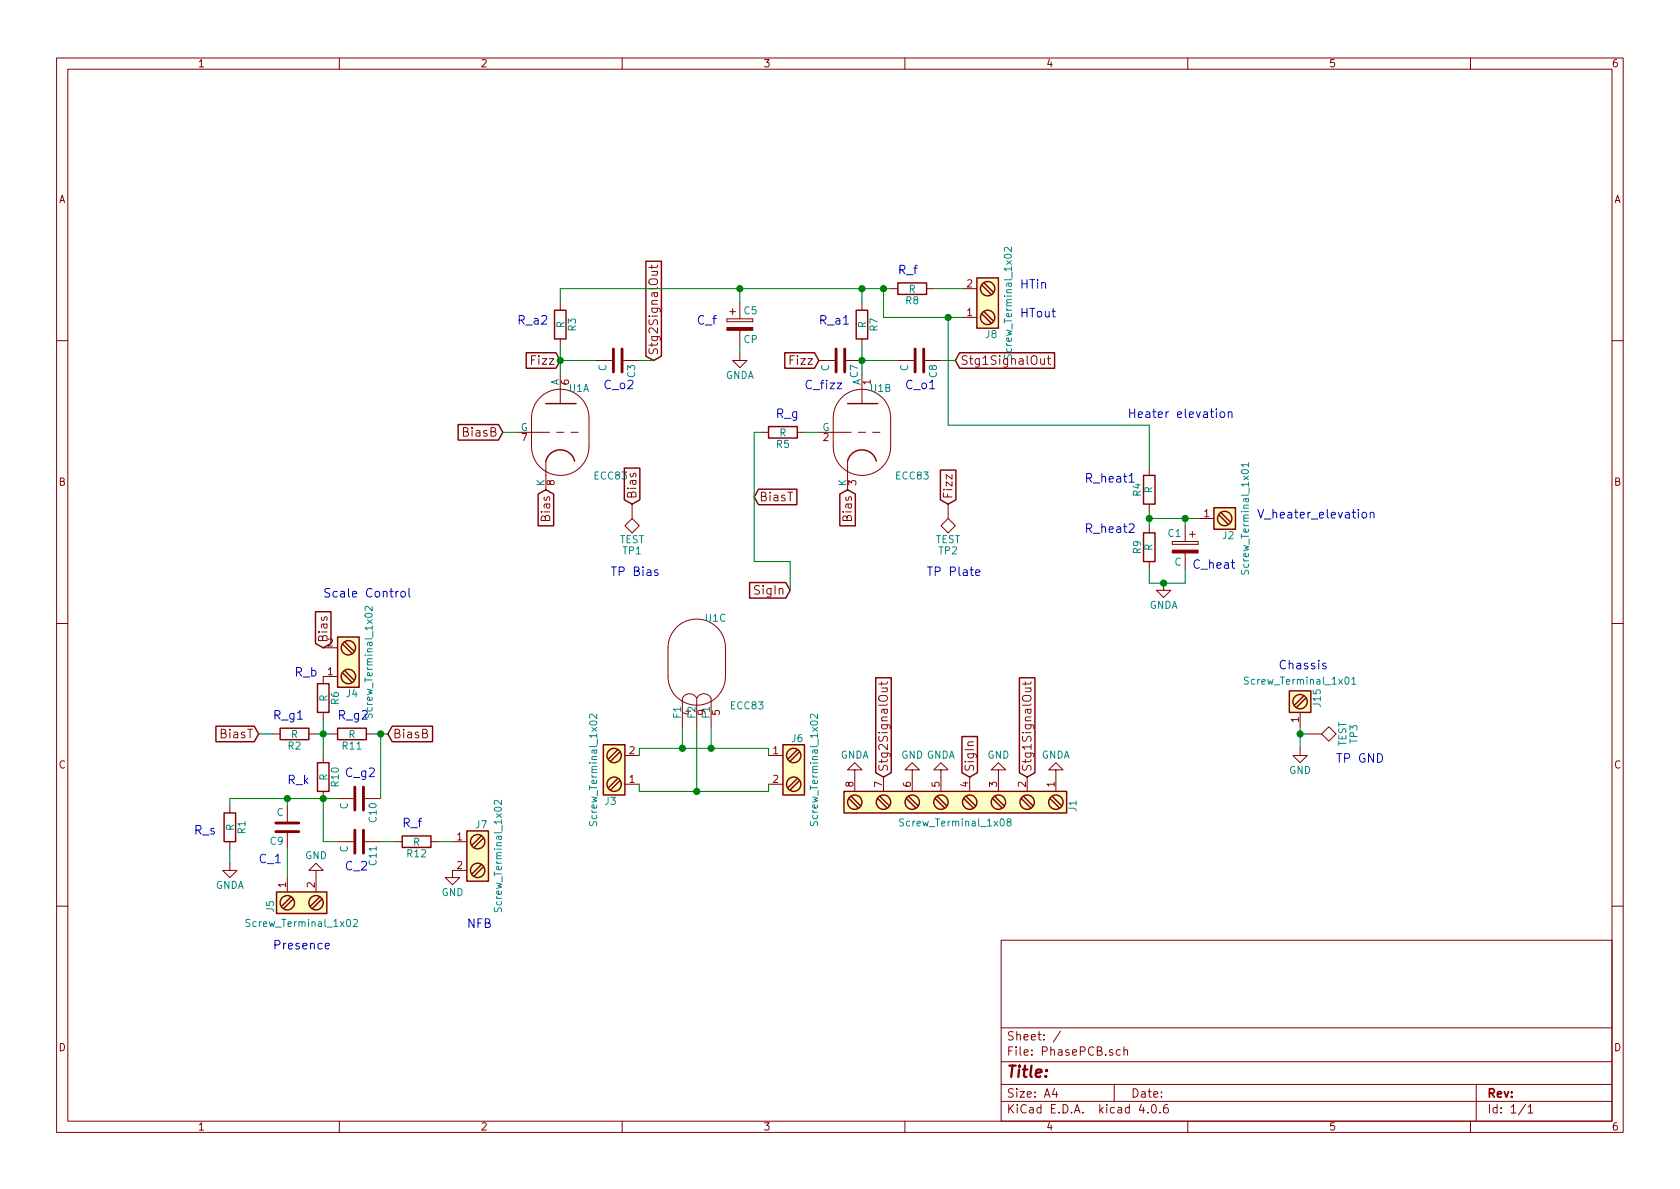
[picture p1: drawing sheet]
EESchema Schematic File Version 4
EELAYER 30 0
EELAYER END
$Descr A4 11693 8268
encoding utf-8
Sheet 1 1
Title ""
Date ""
Rev ""
Comp ""
Comment1 ""
Comment2 ""
Comment3 ""
Comment4 ""
$EndDescr
$Comp
L TristanValvesSch:ECC83 U1
U 1 1
P 3900 3000
F 0 "U1" H 4030 3310 50  0000 C CNN
F 1 "ECC83" H 4250 2700 50  0000 C CNN
F 2 "TristanValves:VALVE-ECC-83-1-TC2" H 4170 2600 50  0001 C CNN
F 3 "" H 3900 3000 50  0001 C CNN
F 4 "" H 0   0   50  0001 C CNN "MFR"
F 5 "" H 0   0   50  0001 C CNN "MPN"
F 6 "" H 0   0   50  0001 C CNN "SPR"
F 7 "" H 0   0   50  0001 C CNN "SPN"
F 8 "" H 0   0   50  0001 C CNN "SPURL"
	1    3900 3000
	1    0    0    -1  
$EndComp
$Comp
L Device:R R3
U 1 1
P 3900 2250
F 0 "R3" V 3980 2250 50  0000 C CNN
F 1 "R" V 3900 2250 50  0000 C CNN
F 2 "Resistors_THT:R_Axial_DIN0414_L11.9mm_D4.5mm_P15.24mm_Horizontal" V 3830 2250 50  0001 C CNN
F 3 "" H 3900 2250 50  0001 C CNN
F 4 "" H 0   0   50  0001 C CNN "MFR"
F 5 "" H 0   0   50  0001 C CNN "MPN"
F 6 "" H 0   0   50  0001 C CNN "SPR"
F 7 "" H 0   0   50  0001 C CNN "SPN"
F 8 "" H 0   0   50  0001 C CNN "SPURL"
	1    3900 2250
	1    0    0    -1  
$EndComp
$Comp
L Device:R R7
U 1 1
P 6000 2250
F 0 "R7" V 6080 2250 50  0000 C CNN
F 1 "R" V 6000 2250 50  0000 C CNN
F 2 "Resistors_THT:R_Axial_DIN0414_L11.9mm_D4.5mm_P15.24mm_Horizontal" V 5930 2250 50  0001 C CNN
F 3 "" H 6000 2250 50  0001 C CNN
F 4 "" H 0   0   50  0001 C CNN "MFR"
F 5 "" H 0   0   50  0001 C CNN "MPN"
F 6 "" H 0   0   50  0001 C CNN "SPR"
F 7 "" H 0   0   50  0001 C CNN "SPN"
F 8 "" H 0   0   50  0001 C CNN "SPURL"
	1    6000 2250
	1    0    0    -1  
$EndComp
$Comp
L Device:R R2
U 1 1
P 2050 5100
F 0 "R2" V 2130 5100 50  0000 C CNN
F 1 "R" V 2050 5100 50  0000 C CNN
F 2 "TristanValves:R_Axial_DIN0207_L6.3mm_D2.5mm_P10.16mm_Horizontal" V 1980 5100 50  0001 C CNN
F 3 "" H 2050 5100 50  0001 C CNN
F 4 "" H 0   0   50  0001 C CNN "MFR"
F 5 "" H 0   0   50  0001 C CNN "MPN"
F 6 "" H 0   0   50  0001 C CNN "SPR"
F 7 "" H 0   0   50  0001 C CNN "SPN"
F 8 "" H 0   0   50  0001 C CNN "SPURL"
	1    2050 5100
	0    1    1    0   
$EndComp
$Comp
L Device:R R6
U 1 1
P 2250 4850
F 0 "R6" V 2330 4850 50  0000 C CNN
F 1 "R" V 2250 4850 50  0000 C CNN
F 2 "TristanValves:R_Axial_DIN0207_L6.3mm_D2.5mm_P10.16mm_Horizontal" V 2180 4850 50  0001 C CNN
F 3 "" H 2250 4850 50  0001 C CNN
F 4 "" H 0   0   50  0001 C CNN "MFR"
F 5 "" H 0   0   50  0001 C CNN "MPN"
F 6 "" H 0   0   50  0001 C CNN "SPR"
F 7 "" H 0   0   50  0001 C CNN "SPN"
F 8 "" H 0   0   50  0001 C CNN "SPURL"
	1    2250 4850
	1    0    0    -1  
$EndComp
$Comp
L Device:R R5
U 1 1
P 5450 3000
F 0 "R5" V 5530 3000 50  0000 C CNN
F 1 "R" V 5450 3000 50  0000 C CNN
F 2 "Resistors_THT:R_Axial_DIN0414_L11.9mm_D4.5mm_P15.24mm_Horizontal" V 5380 3000 50  0001 C CNN
F 3 "" H 5450 3000 50  0001 C CNN
F 4 "" H 0   0   50  0001 C CNN "MFR"
F 5 "" H 0   0   50  0001 C CNN "MPN"
F 6 "" H 0   0   50  0001 C CNN "SPR"
F 7 "" H 0   0   50  0001 C CNN "SPN"
F 8 "" H 0   0   50  0001 C CNN "SPURL"
	1    5450 3000
	0    1    1    0   
$EndComp
$Comp
L Device:C C3
U 1 1
P 4300 2500
F 0 "C3" H 4325 2600 50  0000 L CNN
F 1 "C" H 4325 2400 50  0000 L CNN
F 2 "TristanValves:C_Axial_L17.0mm_D6.5mm_P20.00mm_Horizontal" H 4338 2350 50  0001 C CNN
F 3 "" H 4300 2500 50  0001 C CNN
F 4 "" H 0   0   50  0001 C CNN "MFR"
F 5 "" H 0   0   50  0001 C CNN "MPN"
F 6 "" H 0   0   50  0001 C CNN "SPR"
F 7 "" H 0   0   50  0001 C CNN "SPN"
F 8 "" H 0   0   50  0001 C CNN "SPURL"
	1    4300 2500
	0    1    1    0   
$EndComp
$Comp
L Device:C C8
U 1 1
P 6400 2500
F 0 "C8" H 6425 2600 50  0000 L CNN
F 1 "C" H 6425 2400 50  0000 L CNN
F 2 "TristanValves:C_Axial_L17.0mm_D6.5mm_P20.00mm_Horizontal" H 6438 2350 50  0001 C CNN
F 3 "" H 6400 2500 50  0001 C CNN
F 4 "" H 0   0   50  0001 C CNN "MFR"
F 5 "" H 0   0   50  0001 C CNN "MPN"
F 6 "" H 0   0   50  0001 C CNN "SPR"
F 7 "" H 0   0   50  0001 C CNN "SPN"
F 8 "" H 0   0   50  0001 C CNN "SPURL"
	1    6400 2500
	0    1    1    0   
$EndComp
$Comp
L Device:C C7
U 1 1
P 5850 2500
F 0 "C7" H 5875 2600 50  0000 L CNN
F 1 "C" H 5875 2400 50  0000 L CNN
F 2 "Capacitors_THT:C_Disc_D7.5mm_W5.0mm_P10.00mm" H 5888 2350 50  0001 C CNN
F 3 "" H 5850 2500 50  0001 C CNN
F 4 "" H 0   0   50  0001 C CNN "MFR"
F 5 "" H 0   0   50  0001 C CNN "MPN"
F 6 "" H 0   0   50  0001 C CNN "SPR"
F 7 "" H 0   0   50  0001 C CNN "SPN"
F 8 "" H 0   0   50  0001 C CNN "SPURL"
	1    5850 2500
	0    1    1    0   
$EndComp
$Comp
L power:GNDA #PWR01
U 1 1
P 1600 6000
F 0 "#PWR01" H 1600 5750 50  0001 C CNN
F 1 "GNDA" H 1600 5850 50  0000 C CNN
F 2 "" H 1600 6000 50  0000 C CNN
F 3 "" H 1600 6000 50  0000 C CNN
	1    1600 6000
	1    0    0    -1  
$EndComp
$Comp
L Device:CP C5
U 1 1
P 5150 2250
F 0 "C5" H 5175 2350 50  0000 L CNN
F 1 "CP" H 5175 2150 50  0000 L CNN
F 2 "TristanValves:CP_Radial_D18.0mm_P7.50mm" H 5188 2100 50  0001 C CNN
F 3 "" H 5150 2250 50  0001 C CNN
F 4 "Nichicon" H 0   0   50  0001 C CNN "MFR"
F 5 "UCA2W220MHD6" H 0   0   50  0001 C CNN "MPN"
F 6 "" H 0   0   50  0001 C CNN "SPR"
F 7 "647-UCA2W220MHD6" H 0   0   50  0001 C CNN "SPN"
F 8 "" H 0   0   50  0001 C CNN "SPURL"
	1    5150 2250
	1    0    0    -1  
$EndComp
$Comp
L power:GNDA #PWR02
U 1 1
P 5150 2450
F 0 "#PWR02" H 5150 2200 50  0001 C CNN
F 1 "GNDA" H 5150 2300 50  0000 C CNN
F 2 "" H 5150 2450 50  0000 C CNN
F 3 "" H 5150 2450 50  0000 C CNN
	1    5150 2450
	1    0    0    -1  
$EndComp
$Comp
L Device:R R8
U 1 1
P 6350 2000
F 0 "R8" V 6430 2000 50  0000 C CNN
F 1 "R" V 6350 2000 50  0000 C CNN
F 2 "Resistors_THT:R_Axial_DIN0414_L11.9mm_D4.5mm_P15.24mm_Horizontal" V 6280 2000 50  0001 C CNN
F 3 "" H 6350 2000 50  0001 C CNN
F 4 "" H 0   0   50  0001 C CNN "MFR"
F 5 "" H 0   0   50  0001 C CNN "MPN"
F 6 "" H 0   0   50  0001 C CNN "SPR"
F 7 "" H 0   0   50  0001 C CNN "SPN"
F 8 "" H 0   0   50  0001 C CNN "SPURL"
	1    6350 2000
	0    1    1    0   
$EndComp
$Comp
L power:GND #PWR03
U 1 1
P 3150 6050
F 0 "#PWR03" H 3150 5800 50  0001 C CNN
F 1 "GND" H 3150 5900 50  0000 C CNN
F 2 "" H 3150 6050 50  0000 C CNN
F 3 "" H 3150 6050 50  0000 C CNN
	1    3150 6050
	1    0    0    -1  
$EndComp
$Comp
L TristanValvesSch:ECC83 U1
U 3 1
P 4850 4600
F 0 "U1" H 4980 4910 50  0000 C CNN
F 1 "ECC83" H 5200 4300 50  0000 C CNN
F 2 "TristanValves:VALVE-ECC-83-1-TC2" H 5120 4200 50  0001 C CNN
F 3 "" H 4850 4600 60  0001 C CNN
F 4 "" H 0   0   50  0001 C CNN "MFR"
F 5 "" H 0   0   50  0001 C CNN "MPN"
F 6 "" H 0   0   50  0001 C CNN "SPR"
F 7 "" H 0   0   50  0001 C CNN "SPN"
F 8 "" H 0   0   50  0001 C CNN "SPURL"
	3    4850 4600
	1    0    0    -1  
$EndComp
$Comp
L power:GNDA #PWR04
U 1 1
P 7350 5400
F 0 "#PWR04" H 7350 5150 50  0001 C CNN
F 1 "GNDA" H 7350 5250 50  0000 C CNN
F 2 "" H 7350 5400 50  0000 C CNN
F 3 "" H 7350 5400 50  0000 C CNN
	1    7350 5400
	-1   0    0    1   
$EndComp
$Comp
L power:GNDA #PWR05
U 1 1
P 6550 5400
F 0 "#PWR05" H 6550 5150 50  0001 C CNN
F 1 "GNDA" H 6550 5250 50  0000 C CNN
F 2 "" H 6550 5400 50  0000 C CNN
F 3 "" H 6550 5400 50  0000 C CNN
	1    6550 5400
	-1   0    0    1   
$EndComp
$Comp
L power:GND #PWR06
U 1 1
P 6350 5400
F 0 "#PWR06" H 6350 5150 50  0001 C CNN
F 1 "GND" H 6350 5250 50  0000 C CNN
F 2 "" H 6350 5400 50  0000 C CNN
F 3 "" H 6350 5400 50  0000 C CNN
	1    6350 5400
	-1   0    0    1   
$EndComp
$Comp
L power:GND #PWR07
U 1 1
P 6950 5400
F 0 "#PWR07" H 6950 5150 50  0001 C CNN
F 1 "GND" H 6950 5250 50  0000 C CNN
F 2 "" H 6950 5400 50  0000 C CNN
F 3 "" H 6950 5400 50  0000 C CNN
	1    6950 5400
	-1   0    0    1   
$EndComp
$Comp
L PhasePCB-rescue:Screw_Terminal_1x01 J15
U 1 1
P 9050 4850
F 0 "J15" H 9050 5000 50  0000 C TNN
F 1 "Screw_Terminal_1x01" V 8900 4850 50  0000 C TNN
F 2 "TristanValves:MountingHole_3.2mm_M3_Pad" H 9050 4725 50  0001 C CNN
F 3 "" H 9050 4750 50  0001 C CNN
F 4 "" H 0   0   50  0001 C CNN "MFR"
F 5 "" H 0   0   50  0001 C CNN "MPN"
F 6 "" H 0   0   50  0001 C CNN "SPR"
F 7 "" H 0   0   50  0001 C CNN "SPN"
F 8 "" H 0   0   50  0001 C CNN "SPURL"
	1    9050 4850
	0    1    1    0   
$EndComp
$Comp
L power:GND #PWR08
U 1 1
P 9050 5200
F 0 "#PWR08" H 9050 4950 50  0001 C CNN
F 1 "GND" H 9050 5050 50  0000 C CNN
F 2 "" H 9050 5200 50  0000 C CNN
F 3 "" H 9050 5200 50  0000 C CNN
	1    9050 5200
	1    0    0    -1  
$EndComp
$Comp
L PhasePCB-rescue:Screw_Terminal_1x02 J6
U 1 1
P 5550 5350
F 0 "J6" H 5550 5600 50  0000 C TNN
F 1 "Screw_Terminal_1x02" V 5400 5350 50  0000 C TNN
F 2 "TristanValves:PhoenixContact_MCV-G_02x5.08mm_Vertical" H 5550 5125 50  0001 C CNN
F 3 "" H 5525 5350 50  0001 C CNN
F 4 "" H 0   0   50  0001 C CNN "MFR"
F 5 "" H 0   0   50  0001 C CNN "MPN"
F 6 "" H 0   0   50  0001 C CNN "SPR"
F 7 "651-1729128" H 0   0   50  0001 C CNN "SPN"
F 8 "" H 0   0   50  0001 C CNN "SPURL"
	1    5550 5350
	-1   0    0    -1  
$EndComp
$Comp
L PhasePCB-rescue:Screw_Terminal_1x02 J3
U 1 1
P 4250 5350
F 0 "J3" H 4250 5600 50  0000 C TNN
F 1 "Screw_Terminal_1x02" V 4100 5350 50  0000 C TNN
F 2 "TristanValves:PhoenixContact_MCV-G_02x5.08mm_Vertical" H 4250 5125 50  0001 C CNN
F 3 "" H 4225 5350 50  0001 C CNN
F 4 "" H 0   0   50  0001 C CNN "MFR"
F 5 "" H 0   0   50  0001 C CNN "MPN"
F 6 "" H 0   0   50  0001 C CNN "SPR"
F 7 "651-1729128" H 0   0   50  0001 C CNN "SPN"
F 8 "" H 0   0   50  0001 C CNN "SPURL"
	1    4250 5350
	1    0    0    1   
$EndComp
$Comp
L PhasePCB-rescue:Screw_Terminal_1x02 J8
U 1 1
P 6900 2100
F 0 "J8" H 6900 2350 50  0000 C TNN
F 1 "Screw_Terminal_1x02" V 6750 2100 50  0000 C TNN
F 2 "TristanValves:PhoenixContact_MCV-G_02x5.08mm_Vertical" H 6900 1875 50  0001 C CNN
F 3 "" H 6875 2100 50  0001 C CNN
F 4 "" H 0   0   50  0001 C CNN "MFR"
F 5 "" H 0   0   50  0001 C CNN "MPN"
F 6 "" H 0   0   50  0001 C CNN "SPR"
F 7 "651-1729128" H 0   0   50  0001 C CNN "SPN"
F 8 "" H 0   0   50  0001 C CNN "SPURL"
	1    6900 2100
	-1   0    0    1   
$EndComp
$Comp
L PhasePCB-rescue:TEST TP1
U 1 1
P 4400 3500
F 0 "TP1" H 4400 3800 50  0000 C BNN
F 1 "TEST" H 4400 3750 50  0000 C CNN
F 2 "TristanValves:Test_Point_Keystone_5005-5009_Compact" H 4400 3500 50  0001 C CNN
F 3 "" H 4400 3500 50  0001 C CNN
F 4 "" H 0   0   50  0001 C CNN "MFR"
F 5 "" H 0   0   50  0001 C CNN "MPN"
F 6 "" H 0   0   50  0001 C CNN "SPR"
F 7 "534-5006" H 0   0   50  0001 C CNN "SPN"
F 8 "" H 0   0   50  0001 C CNN "SPURL"
	1    4400 3500
	-1   0    0    1   
$EndComp
$Comp
L PhasePCB-rescue:TEST TP2
U 1 1
P 6600 3500
F 0 "TP2" H 6600 3800 50  0000 C BNN
F 1 "TEST" H 6600 3750 50  0000 C CNN
F 2 "TristanValves:Test_Point_Keystone_5005-5009_Compact" H 6600 3500 50  0001 C CNN
F 3 "" H 6600 3500 50  0001 C CNN
F 4 "" H 0   0   50  0001 C CNN "MFR"
F 5 "" H 0   0   50  0001 C CNN "MPN"
F 6 "" H 0   0   50  0001 C CNN "SPR"
F 7 "534-5006" H 0   0   50  0001 C CNN "SPN"
F 8 "" H 0   0   50  0001 C CNN "SPURL"
	1    6600 3500
	-1   0    0    1   
$EndComp
$Comp
L PhasePCB-rescue:TEST TP3
U 1 1
P 9100 5100
F 0 "TP3" H 9100 5400 50  0000 C BNN
F 1 "TEST" H 9100 5350 50  0000 C CNN
F 2 "TristanValves:Test_Point_Keystone_5005-5009_Compact" H 9100 5100 50  0001 C CNN
F 3 "" H 9100 5100 50  0001 C CNN
F 4 "" H 0   0   50  0001 C CNN "MFR"
F 5 "" H 0   0   50  0001 C CNN "MPN"
F 6 "" H 0   0   50  0001 C CNN "SPR"
F 7 "534-5006" H 0   0   50  0001 C CNN "SPN"
F 8 "" H 0   0   50  0001 C CNN "SPURL"
	1    9100 5100
	0    1    1    0   
$EndComp
$Comp
L PhasePCB-rescue:Screw_Terminal_1x02 J4
U 1 1
P 2450 4600
F 0 "J4" H 2450 4850 50  0000 C TNN
F 1 "Screw_Terminal_1x02" V 2300 4600 50  0000 C TNN
F 2 "TristanValves:PhoenixContact_MCV-G_02x5.08mm_Vertical" H 2450 4375 50  0001 C CNN
F 3 "" H 2425 4600 50  0001 C CNN
F 4 "" H 0   0   50  0001 C CNN "MFR"
F 5 "" H 0   0   50  0001 C CNN "MPN"
F 6 "" H 0   0   50  0001 C CNN "SPR"
F 7 "651-1729128" H 0   0   50  0001 C CNN "SPN"
F 8 "" H 0   0   50  0001 C CNN "SPURL"
	1    2450 4600
	-1   0    0    1   
$EndComp
$Comp
L Device:R R11
U 1 1
P 2450 5100
F 0 "R11" V 2530 5100 50  0000 C CNN
F 1 "R" V 2450 5100 50  0000 C CNN
F 2 "TristanValves:R_Axial_DIN0207_L6.3mm_D2.5mm_P10.16mm_Horizontal" V 2380 5100 50  0001 C CNN
F 3 "" H 2450 5100 50  0001 C CNN
F 4 "" H 0   0   50  0001 C CNN "MFR"
F 5 "" H 0   0   50  0001 C CNN "MPN"
F 6 "" H 0   0   50  0001 C CNN "SPR"
F 7 "" H 0   0   50  0001 C CNN "SPN"
F 8 "" H 0   0   50  0001 C CNN "SPURL"
	1    2450 5100
	0    1    1    0   
$EndComp
$Comp
L Device:R R10
U 1 1
P 2250 5400
F 0 "R10" V 2330 5400 50  0000 C CNN
F 1 "R" V 2250 5400 50  0000 C CNN
F 2 "TristanValves:R_Axial_DIN0207_L6.3mm_D2.5mm_P10.16mm_Horizontal" V 2180 5400 50  0001 C CNN
F 3 "" H 2250 5400 50  0001 C CNN
F 4 "" H 0   0   50  0001 C CNN "MFR"
F 5 "" H 0   0   50  0001 C CNN "MPN"
F 6 "" H 0   0   50  0001 C CNN "SPR"
F 7 "" H 0   0   50  0001 C CNN "SPN"
F 8 "" H 0   0   50  0001 C CNN "SPURL"
	1    2250 5400
	1    0    0    -1  
$EndComp
$Comp
L Device:C C10
U 1 1
P 2500 5550
F 0 "C10" H 2525 5650 50  0000 L CNN
F 1 "C" H 2525 5450 50  0000 L CNN
F 2 "TristanValves:C_Axial_L17.0mm_D6.5mm_P20.00mm_Horizontal" H 2538 5400 50  0001 C CNN
F 3 "" H 2500 5550 50  0001 C CNN
F 4 "" H 0   0   50  0001 C CNN "MFR"
F 5 "" H 0   0   50  0001 C CNN "MPN"
F 6 "" H 0   0   50  0001 C CNN "SPR"
F 7 "" H 0   0   50  0001 C CNN "SPN"
F 8 "" H 0   0   50  0001 C CNN "SPURL"
	1    2500 5550
	0    1    1    0   
$EndComp
$Comp
L Device:C C11
U 1 1
P 2500 5850
F 0 "C11" H 2525 5950 50  0000 L CNN
F 1 "C" H 2525 5750 50  0000 L CNN
F 2 "Capacitors_THT:CP_Radial_D10.0mm_P5.00mm" H 2538 5700 50  0001 C CNN
F 3 "" H 2500 5850 50  0001 C CNN
F 4 "Panasonic" H 0   0   50  0001 C CNN "MFR"
F 5 "ECA-2AHG101" H 0   0   50  0001 C CNN "MPN"
F 6 "" H 0   0   50  0001 C CNN "SPR"
F 7 "667-ECA-2AHG101" H 0   0   50  0001 C CNN "SPN"
F 8 "" H 0   0   50  0001 C CNN "SPURL"
	1    2500 5850
	0    1    1    0   
$EndComp
$Comp
L Device:R R12
U 1 1
P 2900 5850
F 0 "R12" V 2980 5850 50  0000 C CNN
F 1 "R" V 2900 5850 50  0000 C CNN
F 2 "TristanValves:R_Axial_DIN0207_L6.3mm_D2.5mm_P10.16mm_Horizontal" V 2830 5850 50  0001 C CNN
F 3 "" H 2900 5850 50  0001 C CNN
F 4 "" H 0   0   50  0001 C CNN "MFR"
F 5 "" H 0   0   50  0001 C CNN "MPN"
F 6 "" H 0   0   50  0001 C CNN "SPR"
F 7 "" H 0   0   50  0001 C CNN "SPN"
F 8 "" H 0   0   50  0001 C CNN "SPURL"
	1    2900 5850
	0    1    1    0   
$EndComp
$Comp
L PhasePCB-rescue:Screw_Terminal_1x02 J7
U 1 1
P 3350 5950
F 0 "J7" H 3350 6200 50  0000 C TNN
F 1 "Screw_Terminal_1x02" V 3200 5950 50  0000 C TNN
F 2 "TristanValves:PhoenixContact_MCV-G_02x5.08mm_Vertical" H 3350 5725 50  0001 C CNN
F 3 "" H 3325 5950 50  0001 C CNN
F 4 "" H 0   0   50  0001 C CNN "MFR"
F 5 "" H 0   0   50  0001 C CNN "MPN"
F 6 "" H 0   0   50  0001 C CNN "SPR"
F 7 "651-1729128" H 0   0   50  0001 C CNN "SPN"
F 8 "" H 0   0   50  0001 C CNN "SPURL"
	1    3350 5950
	-1   0    0    -1  
$EndComp
$Comp
L Device:R R1
U 1 1
P 1600 5750
F 0 "R1" V 1680 5750 50  0000 C CNN
F 1 "R" V 1600 5750 50  0000 C CNN
F 2 "TristanValves:R_Axial_DIN0207_L6.3mm_D2.5mm_P10.16mm_Horizontal" V 1530 5750 50  0001 C CNN
F 3 "" H 1600 5750 50  0001 C CNN
F 4 "" H 0   0   50  0001 C CNN "MFR"
F 5 "" H 0   0   50  0001 C CNN "MPN"
F 6 "" H 0   0   50  0001 C CNN "SPR"
F 7 "" H 0   0   50  0001 C CNN "SPN"
F 8 "" H 0   0   50  0001 C CNN "SPURL"
	1    1600 5750
	1    0    0    -1  
$EndComp
$Comp
L Device:C C9
U 1 1
P 2000 5750
F 0 "C9" H 2025 5850 50  0000 L CNN
F 1 "C" H 2025 5650 50  0000 L CNN
F 2 "Capacitors_THT:C_Axial_L22.0mm_D9.5mm_P27.50mm_Horizontal" H 2038 5600 50  0001 C CNN
F 3 "" H 2000 5750 50  0001 C CNN
F 4 "" H 0   0   50  0001 C CNN "MFR"
F 5 "" H 0   0   50  0001 C CNN "MPN"
F 6 "" H 0   0   50  0001 C CNN "SPR"
F 7 "" H 0   0   50  0001 C CNN "SPN"
F 8 "" H 0   0   50  0001 C CNN "SPURL"
	1    2000 5750
	-1   0    0    1   
$EndComp
$Comp
L PhasePCB-rescue:Screw_Terminal_1x02 J5
U 1 1
P 2100 6300
F 0 "J5" H 2100 6550 50  0000 C TNN
F 1 "Screw_Terminal_1x02" V 1950 6300 50  0000 C TNN
F 2 "TristanValves:PhoenixContact_MCV-G_02x5.08mm_Vertical" H 2100 6075 50  0001 C CNN
F 3 "" H 2075 6300 50  0001 C CNN
F 4 "" H 0   0   50  0001 C CNN "MFR"
F 5 "" H 0   0   50  0001 C CNN "MPN"
F 6 "" H 0   0   50  0001 C CNN "SPR"
F 7 "651-1729128" H 0   0   50  0001 C CNN "SPN"
F 8 "" H 0   0   50  0001 C CNN "SPURL"
	1    2100 6300
	0    -1   -1   0   
$EndComp
$Comp
L power:GND #PWR09
U 1 1
P 2200 6100
F 0 "#PWR09" H 2200 5850 50  0001 C CNN
F 1 "GND" H 2200 5950 50  0000 C CNN
F 2 "" H 2200 6100 50  0000 C CNN
F 3 "" H 2200 6100 50  0000 C CNN
	1    2200 6100
	-1   0    0    1   
$EndComp
$Comp
L power:GNDA #PWR010
U 1 1
P 5950 5400
F 0 "#PWR010" H 5950 5150 50  0001 C CNN
F 1 "GNDA" H 5950 5250 50  0000 C CNN
F 2 "" H 5950 5400 50  0000 C CNN
F 3 "" H 5950 5400 50  0000 C CNN
	1    5950 5400
	-1   0    0    1   
$EndComp
$Comp
L TristanValvesSch:ECC83 U1
U 2 1
P 6000 3000
F 0 "U1" H 6130 3310 50  0000 C CNN
F 1 "ECC83" H 6350 2700 50  0000 C CNN
F 2 "TristanValves:VALVE-ECC-83-1-TC2" H 6270 2600 50  0001 C CNN
F 3 "" H 6000 3000 50  0001 C CNN
F 4 "" H 0   0   50  0001 C CNN "MFR"
F 5 "" H 0   0   50  0001 C CNN "MPN"
F 6 "" H 0   0   50  0001 C CNN "SPR"
F 7 "" H 0   0   50  0001 C CNN "SPN"
F 8 "" H 0   0   50  0001 C CNN "SPURL"
	2    6000 3000
	1    0    0    -1  
$EndComp
$Comp
L PhasePCB-rescue:Screw_Terminal_1x08 J1
U 1 1
P 6650 5600
F 0 "J1" H 6650 6450 50  0000 C TNN
F 1 "Screw_Terminal_1x08" V 6500 5600 50  0000 C TNN
F 2 "Connectors_Phoenix:PhoenixContact_MCV-G_08x5.08mm_Vertical" H 6650 4775 50  0001 C CNN
F 3 "" H 6625 6200 50  0001 C CNN
F 4 "" H 0   0   50  0001 C CNN "MFR"
F 5 "" H 0   0   50  0001 C CNN "MPN"
F 6 "" H 0   0   50  0001 C CNN "SPR"
F 7 "651-1729186" H 0   0   50  0001 C CNN "SPN"
F 8 "" H 0   0   50  0001 C CNN "SPURL"
	1    6650 5600
	0    1    -1   0   
$EndComp
Text GLabel 6150 5400 1    60   Input ~ 0
Stg2SignalOut
Text GLabel 7150 5400 1    60   Input ~ 0
Stg1SignalOut
Text GLabel 6650 2500 2    60   Input ~ 0
Stg1SignalOut
Text GLabel 5500 4100 0    60   Input ~ 0
SigIn
Text GLabel 6750 5400 1    60   Input ~ 0
SigIn
Text GLabel 5900 3400 3    60   Input ~ 0
Bias
Text GLabel 5250 3450 2    60   Input ~ 0
BiasT
Text GLabel 2250 4500 1    60   Input ~ 0
Bias
Text GLabel 1800 5100 0    60   Input ~ 0
BiasT
Text GLabel 2700 5100 2    60   Input ~ 0
BiasB
Text GLabel 3500 3000 0    60   Input ~ 0
BiasB
Text GLabel 3800 3400 3    60   Input ~ 0
Bias
Text GLabel 3900 2500 0    60   Input ~ 0
Fizz
Text GLabel 5700 2500 0    60   Input ~ 0
Fizz
Text GLabel 4400 3500 1    60   Input ~ 0
Bias
Text GLabel 6600 3500 1    60   Input ~ 0
Fizz
Text GLabel 4550 2500 1    60   Input ~ 0
Stg2SignalOut
Wire Wire Line
	3900 2400 3900 2500
Wire Wire Line
	4450 2500 4550 2500
Wire Wire Line
	5150 2400 5150 2450
Wire Wire Line
	3900 2000 5150 2000
Wire Wire Line
	6000 2400 6000 2500
Wire Wire Line
	6500 2000 6700 2000
Wire Wire Line
	5250 3000 5300 3000
Wire Wire Line
	5600 3000 5700 3000
Wire Wire Line
	4450 5200 4750 5200
Wire Wire Line
	4950 5200 4950 5050
Wire Wire Line
	4750 5200 4750 5050
Wire Wire Line
	4450 5500 4850 5500
Wire Wire Line
	4850 5500 4850 5050
Wire Wire Line
	9050 5050 9050 5100
Wire Wire Line
	4450 5250 4450 5200
Wire Wire Line
	4450 5450 4450 5500
Wire Wire Line
	5350 5200 5350 5250
Wire Wire Line
	5350 5500 5350 5450
Wire Wire Line
	9100 5100 9050 5100
Wire Wire Line
	3900 2000 3900 2100
Wire Wire Line
	5150 2100 5150 2000
Wire Wire Line
	6700 2200 6600 2200
Wire Wire Line
	6150 2200 6150 2000
Wire Wire Line
	6000 2100 6000 2000
Wire Wire Line
	5250 3000 5250 3900
Wire Wire Line
	5250 3900 5500 3900
Wire Wire Line
	5500 3900 5500 4100
Wire Wire Line
	6550 2500 6650 2500
Wire Wire Line
	6250 2500 6000 2500
Wire Wire Line
	3900 2500 4150 2500
Wire Wire Line
	3500 3000 3600 3000
Wire Wire Line
	1800 5100 1900 5100
Wire Wire Line
	2200 5100 2250 5100
Wire Wire Line
	2600 5100 2650 5100
Wire Wire Line
	2250 5000 2250 5100
Wire Wire Line
	1600 5550 2000 5550
Wire Wire Line
	2650 5550 2650 5100
Wire Wire Line
	3150 5850 3050 5850
Wire Wire Line
	2750 5850 2650 5850
Wire Wire Line
	2350 5850 2250 5850
Wire Wire Line
	2250 5850 2250 5550
Wire Wire Line
	1600 5550 1600 5600
Wire Wire Line
	1600 5900 1600 6000
Wire Wire Line
	2000 5600 2000 5550
Wire Wire Line
	2000 5900 2000 6100
Connection ~ 3900 2500
Connection ~ 6000 2500
Connection ~ 6000 2000
Connection ~ 4950 5200
Connection ~ 4750 5200
Connection ~ 4850 5500
Connection ~ 9050 5100
Connection ~ 5150 2000
Connection ~ 6150 2000
Connection ~ 2250 5100
Connection ~ 2650 5100
Connection ~ 2250 5550
Connection ~ 2000 5550
$Comp
L Device:R R4
U 1 1
P 8000 3400
F 0 "R4" V 8080 3400 50  0000 C CNN
F 1 "R" V 8000 3400 50  0000 C CNN
F 2 "Resistors_THT:R_Axial_DIN0207_L6.3mm_D2.5mm_P10.16mm_Horizontal" V 7930 3400 50  0001 C CNN
F 3 "" H 8000 3400 50  0001 C CNN
F 4 "" H 2550 400 50  0001 C CNN "MFR"
F 5 "" H 2550 400 50  0001 C CNN "MPN"
F 6 "" H 2550 400 50  0001 C CNN "SPR"
F 7 "" H 2550 400 50  0001 C CNN "SPN"
F 8 "" H 2550 400 50  0001 C CNN "SPURL"
	1    8000 3400
	-1   0    0    1   
$EndComp
$Comp
L Device:R R9
U 1 1
P 8000 3800
F 0 "R9" V 8080 3800 50  0000 C CNN
F 1 "R" V 8000 3800 50  0000 C CNN
F 2 "Resistors_THT:R_Axial_DIN0207_L6.3mm_D2.5mm_P10.16mm_Horizontal" V 7930 3800 50  0001 C CNN
F 3 "" H 8000 3800 50  0001 C CNN
F 4 "" H 2550 800 50  0001 C CNN "MFR"
F 5 "" H 2550 800 50  0001 C CNN "MPN"
F 6 "" H 2550 800 50  0001 C CNN "SPR"
F 7 "" H 2550 800 50  0001 C CNN "SPN"
F 8 "" H 2550 800 50  0001 C CNN "SPURL"
	1    8000 3800
	-1   0    0    1   
$EndComp
$Comp
L Device:CP C1
U 1 1
P 8250 3800
F 0 "C1" H 8275 3900 50  0000 L CNN
F 1 "C" H 8275 3700 50  0000 L CNN
F 2 "Capacitors_THT:CP_Radial_D10.0mm_P5.00mm" H 8288 3650 50  0001 C CNN
F 3 "" H 8250 3800 50  0001 C CNN
F 4 "Panasonic" H 5750 -2050 50  0001 C CNN "MFR"
F 5 "ECA-2AHG101" H 5750 -2050 50  0001 C CNN "MPN"
F 6 "667-ECA-2AHG101" H 5750 -2050 50  0001 C CNN "SPN"
	1    8250 3800
	-1   0    0    -1  
$EndComp
$Comp
L power:GNDA #PWR011
U 1 1
P 8100 4050
F 0 "#PWR011" H 8100 3800 50  0001 C CNN
F 1 "GNDA" H 8100 3900 50  0000 C CNN
F 2 "" H 8100 4050 50  0000 C CNN
F 3 "" H 8100 4050 50  0000 C CNN
	1    8100 4050
	1    0    0    -1  
$EndComp
Wire Wire Line
	6600 2200 6600 2950
Wire Wire Line
	6600 2950 8000 2950
Wire Wire Line
	8000 2950 8000 3250
Connection ~ 6600 2200
Wire Wire Line
	8000 3550 8000 3600
Wire Wire Line
	8000 3600 8250 3600
Wire Wire Line
	8250 3600 8250 3650
Connection ~ 8000 3600
Wire Wire Line
	8000 3950 8000 4050
Wire Wire Line
	8000 4050 8100 4050
Wire Wire Line
	8250 4050 8250 3950
Connection ~ 8100 4050
$Comp
L PhasePCB-rescue:Screw_Terminal_1x01 J2
U 1 1
P 8550 3600
F 0 "J2" H 8550 3750 50  0000 C TNN
F 1 "Screw_Terminal_1x01" V 8400 3600 50  0000 C TNN
F 2 "TristanValves:SimplePad" H 8550 3475 50  0001 C CNN
F 3 "" H 8550 3500 50  0001 C CNN
	1    8550 3600
	-1   0    0    1   
$EndComp
Connection ~ 8250 3600
Text Notes 7850 2900 0    60   ~ 0
Heater elevation
Text Notes 7550 3350 0    60   ~ 0
R_heat1
Text Notes 7550 3700 0    60   ~ 0
R_heat2
Text Notes 8300 3950 0    60   ~ 0
C_heat
Text Notes 8750 3600 0    60   ~ 0
V_heater_elevation
Text Notes 1900 5000 0    60   ~ 0
R_g1
Text Notes 2000 5450 0    60   ~ 0
R_k
Text Notes 1350 5800 0    60   ~ 0
R_s
Text Notes 1800 6000 0    60   ~ 0
C_1
Text Notes 1900 6600 0    60   ~ 0
Presence
Text Notes 2400 5400 0    60   ~ 0
C_g2
Text Notes 2400 6050 0    60   ~ 0
C_2
Text Notes 2800 5750 0    60   ~ 0
R_f
Text Notes 3250 6450 0    60   ~ 0
NFB
Text Notes 2350 5000 0    60   ~ 0
R_g2
Text Notes 2050 4700 0    60   ~ 0
R_b
Text Notes 2250 4150 0    60   ~ 0
Scale Control
Text Notes 4200 2700 0    60   ~ 0
C_o2
Text Notes 3600 2250 0    60   ~ 0
R_a2
Text Notes 5700 2250 0    60   ~ 0
R_a1
Text Notes 4850 2250 0    60   ~ 0
C_f
Text Notes 6250 1900 0    60   ~ 0
R_f
Text Notes 5600 2700 0    60   ~ 0
C_fizz
Text Notes 6300 2700 0    60   ~ 0
C_o1
Text Notes 5400 2900 0    60   ~ 0
R_g
Text Notes 6450 4000 0    60   ~ 0
TP Plate 
Text Notes 4250 4000 0    60   ~ 0
TP Bias
Text Notes 9300 5300 0    60   ~ 0
TP GND\n
Text Notes 8900 4650 0    60   ~ 0
Chassis
Text Notes 7100 2000 0    60   ~ 0
HTin
Text Notes 7100 2200 0    60   ~ 0
HTout
Wire Wire Line
	3900 2500 3900 2600
Wire Wire Line
	6000 2500 6000 2600
Wire Wire Line
	6000 2000 6150 2000
Wire Wire Line
	4950 5200 5350 5200
Wire Wire Line
	4750 5200 4950 5200
Wire Wire Line
	4850 5500 5350 5500
Wire Wire Line
	9050 5100 9050 5200
Wire Wire Line
	5150 2000 6000 2000
Wire Wire Line
	6150 2000 6200 2000
Wire Wire Line
	2250 5100 2300 5100
Wire Wire Line
	2250 5100 2250 5250
Wire Wire Line
	2650 5100 2700 5100
Wire Wire Line
	2250 5550 2350 5550
Wire Wire Line
	2000 5550 2250 5550
Wire Wire Line
	6600 2200 6150 2200
Wire Wire Line
	8000 3600 8000 3650
Wire Wire Line
	8100 4050 8250 4050
Wire Wire Line
	8250 3600 8350 3600
$EndSCHEMATC
